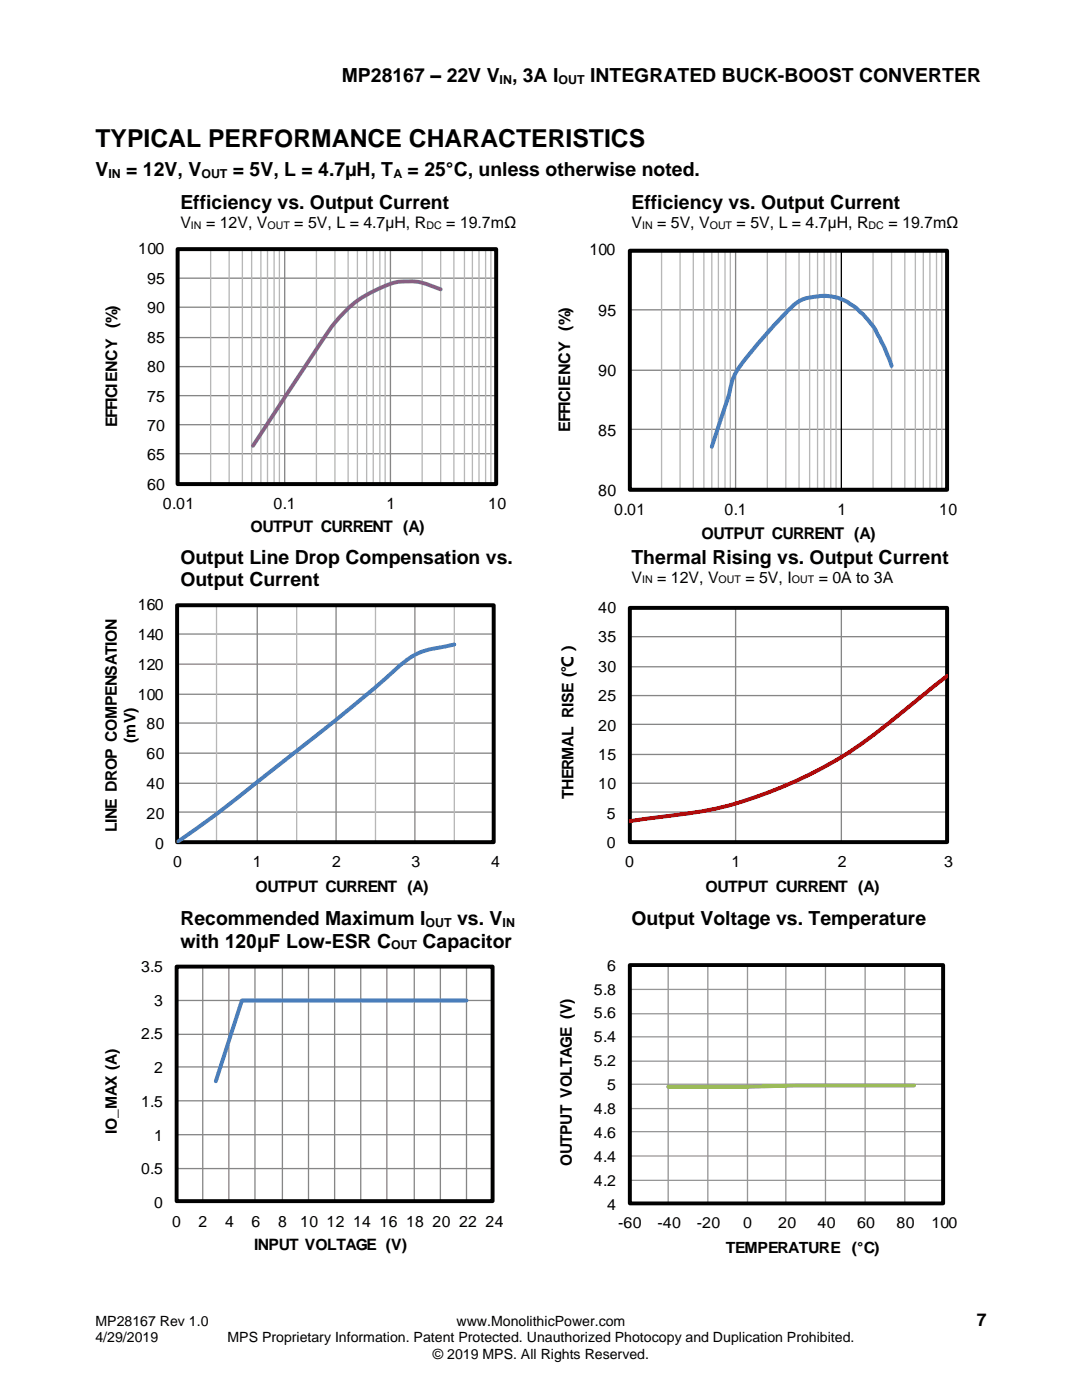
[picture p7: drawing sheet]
<svg xmlns="http://www.w3.org/2000/svg" width="216mm" height="279mm" viewBox="0 0 216 279" stroke-linecap="round" stroke-linejoin="round" font-family="sans-serif">
<g fill="none" stroke="#868686" stroke-width=".26">
<path d="M35.4 55.5h63.6M56.8 49.7v46.9M77.9 49.7v46.9M35.4 61.3h63.6M35.4 67.4h63.6M35.4 73.2h63.6M35.4 79h63.6M35.4 84.8h63.6M35.4 90.6h63.6M35.4 96.6v-46.9h63.6v46.9M35.3 120.8h63.2v47.3M35.3 126.5h63.2"/>
<path d="M35.3 132.5h63.2M35.3 138.6h63.2M51.3 120.8v47.3M67.1 120.8v47.3M82.8 120.8v47.3M125.7 121.3h63.3v46.8M125.7 127.1h63.3M125.7 133.1h63.3M125.7 138.8h63.3M146.8 121.3v46.8M167.9 121.3v46.8M35.3 144.3h63.2"/>
<path d="M35.3 150.3h63.2M35.3 156.3h63.2M125.7 144.6h63.3M125.7 150.6h63.3M125.7 156.3h63.3M35.3 162.1h63.2M125.7 162.1h63.3M35.2 192.9h63.1v46.8M35.2 199.7h63.1M40.5 192.9v46.8M45.7 192.9v46.8M50.9 192.9v46.8"/>
<path d="M56.3 192.9v46.8M61.6 192.9v46.8M66.8 192.9v46.8M72 192.9v46.8M77.2 192.9v46.8M82.7 192.9v46.8M87.9 192.9v46.8M93.1 192.9v46.8M35.2 206.4h63.1M35.2 212.9h63.1M35.2 219.7h63.1M35.2 226.5h63.1"/>
<path d="M35.2 233.2h63.1"/>
</g>
<g fill="none" stroke="#b7b7b7" stroke-width=".26">
<path d="M42 49.7v46.9M45.7 49.7v46.9M48.4 49.7v46.9M50.2 49.7v46.9M52.1 49.7v46.9M53.4 49.7v46.9M54.7 49.7v46.9M55.8 49.7v46.9M63.1 49.7v46.9M66.8 49.7v46.9M69.5 49.7v46.9M71.3 49.7v46.9"/>
<path d="M73.2 49.7v46.9M74.5 49.7v46.9M75.8 49.7v46.9M76.9 49.7v46.9M84.2 49.7v46.9M87.9 49.7v46.9M90.6 49.7v46.9M92.7 49.7v46.9M94.3 49.7v46.9M95.6 49.7v46.9M96.9 49.7v46.9M98 49.7v46.9"/>
<path d="M43.2 120.8v47.3M59.2 120.8v47.3M74.9 120.8v47.3M90.7 120.8v47.3"/>
</g>
<path d="M35.4 49.7h63.6v46.9h-63.6zM35.3 120.8h63.2v47.3h-63.2zM125.7 121.3h63.3v46.8h-63.3z" fill="none" stroke="#000" stroke-width=".79" stroke-linecap="butt"/>
<path d="M35.4 49.7v46.9h63.6M35.3 120.8v47.3h63.2M125.7 121.3v46.8h63.3M35.2 192.9v46.8h63.1M125.7 192.6v47.6h62.5" fill="none" stroke="#000" stroke-width=".26"/>
<path d="M87.9 57.7l-.6-.2a13.3 13.3 0 0 0-13 .7 25.4 25.4 0 0 0-10 9.7l-13.8 21.1" fill="none" stroke="#7d60a0" stroke-width=".79"/>
<path d="M146.8 50v47.7M125.7 61.8h63.3M125.7 73.9h63.3M125.7 85.7h63.3M125.7 97.7v-47.7h63.3v47.7" fill="none" stroke="#868686" stroke-width=".27"/>
<g fill="none" stroke="#b7b7b7" stroke-width=".27">
<path d="M132 50v47.7M135.7 50v47.7M138.3 50v47.7M140.4 50v47.7M142 50v47.7M143.3 50v47.7M144.7 50v47.7M145.7 50v47.7M153.1 50v47.7M156.8 50v47.7M159.4 50v47.7M161.6 50v47.7"/>
<path d="M163.1 50v47.7M164.5 50v47.7M165.8 50v47.7M166.8 50v47.7M174.2 50v47.7M177.9 50v47.7M180.5 50v47.7M182.7 50v47.7M184.2 50v47.7M185.6 50v47.7M186.9 50v47.7M187.9 50v47.7"/>
</g>
<path d="M125.7 50h63.3v47.7h-63.3z" fill="none" stroke="#000" stroke-width=".8" stroke-linecap="butt"/>
<path d="M167.9 50v47.7M125.7 97.7h63.3" fill="none" stroke="#000" stroke-width=".27"/>
<path d="M177.9 73l-1.3-3.3-.8-1.7a16.8 16.8 0 0 0-7.8-8.2 10.2 10.2 0 0 0-6.2-.5 7.2 7.2 0 0 0-4.8 2.9l-3.7 4a60.4 60.4 0 0 0-6.7 8.7l-.6 1.3-.8 3.4-3.2 9.6" fill="none" stroke="#4a7ebb" stroke-width=".8"/>
<path d="M90.7 128.6l-.9 .2a21 21 0 0 0-7.8 2.4l-2.4 1.8-4 3.6-7.9 6.5-16.6 13.1a205.7 205.7 0 0 1-15.8 11.9" fill="none" stroke="#4a7ebb" stroke-width=".79"/>
<path d="M189 134.9l-9.2 7.5a85.9 85.9 0 0 1-39 19.4l-15.1 2.1" fill="none" stroke="#f00" stroke-width=".79"/>
<path d="M35.2 192.9h63.1v46.8h-63.1zM125.7 192.6h62.5v47.6h-62.5z" fill="none" stroke="#000" stroke-width=".78" stroke-linecap="butt"/>
<path d="M93.1 199.7h-44.8l-5.2 16.1" fill="none" stroke="#4a7ebb" stroke-width=".78"/>
<g fill="none" stroke="#969696" stroke-width=".26">
<path d="M125.7 192.6h62.5v47.6h-62.5M125.7 197.5h62.5M133.3 192.6v47.6M141.2 192.6v47.6M149.2 192.6v47.6M156.8 192.6v47.6M164.7 192.6v47.6M172.6 192.6v47.6M180.5 192.6v47.6M125.7 202.3h62.5M125.7 206.9h62.5M125.7 211.8h62.5"/>
<path d="M125.7 216.4h62.5M125.7 221.2h62.5M125.7 225.8h62.5M125.7 230.7h62.5M125.7 235.6h62.5"/>
</g>
<path d="M182.4 216.6h-23.5l-9.7 .3h-15.9" fill="none" stroke="#98b954" stroke-width=".78"/>
<text font-size="4.9" x="19" y="29.4">TYPICAL PERFORMANCE CHARACTERISTICS</text>
<g font-size="3.9">
<text x="68.2" y="16.3">MP28167 – 22V V , 3A I</text>
<text x="117.7" y="16.3">INTEGRATED BUCK-BOOST CONVERTER</text>
<text x="19" y="35.2">V</text>
<text x="25.2" y="35.2">= 12V, V</text>
<text x="46.5" y="35.2">= 5V, L = 4.7µH, T</text>
<text x="81.3" y="35.2">= 25°C, unless otherwise noted.</text>
<text x="36" y="41.8">Efficiency vs. Output Current</text>
<text x="126" y="41.8">Efficiency vs. Output Current</text>
<text x="36" y="112.5">Output Line Drop Compensation vs.</text>
<text x="126" y="112.5">Thermal Rising vs. Output Current</text>
<text x="36" y="117">Output Current</text>
<text x="36" y="184.7">Recommended Maximum I</text>
<text x="91.2" y="184.7">vs. V</text>
<text x="126" y="184.7">Output Voltage vs. Temperature</text>
<text x="36" y="189.1">with 120μF Low-ESR C</text>
<text x="84.3" y="189.1">Capacitor</text>
</g>
<text font-size="3.5" x="194.9" y="264.5">7</text>
<g font-size="3.2">
<text x="36" y="45.5">V</text>
<text x="41.1" y="45.5">= 12V, V</text>
<text x="58.7" y="45.5">= 5V, L = 4.7µH, R</text>
<text x="89" y="45.5">= 19.7mΩ</text>
<text x="126" y="45.5">V</text>
<text x="131.1" y="45.5">= 5V, V</text>
<text x="147" y="45.5">= 5V, L = 4.7µH, R</text>
<text x="177.3" y="45.5">= 19.7mΩ</text>
<text x="27.6" y="50.8">100</text>
<text x="117.6" y="51">100</text>
<text x="29.3" y="56.6">95</text>
<text x="29.3" y="62.5">90</text>
<text x="119.4" y="63">95</text>
<text x="29.3" y="68.4">85</text>
<text x="29.3" y="74.3">80</text>
<text x="119.4" y="75">90</text>
<text x="29.3" y="80.1">75</text>
<text x="23.4" y="85.3" transform="rotate(-90 23.4 85.3)">EFFICIENCY (%)</text>
<text x="29.3" y="86">70</text>
<text x="113.7" y="86.2" transform="rotate(-90 113.7 86.2)">EFFICIENCY (%)</text>
<text x="119.4" y="87">85</text>
<text x="29.3" y="91.9">65</text>
<text x="29.3" y="97.8">60</text>
<text x="32.5" y="101.5">0.01</text>
<text x="54.6" y="101.5">0.1</text>
<text x="77.1" y="101.5">1</text>
<text x="97.4" y="101.5">10</text>
<text x="119.4" y="99">80</text>
<text x="50" y="106.1">OUTPUT CURRENT (A)</text>
<text x="122.5" y="102.8">0.01</text>
<text x="140" y="107.5">OUTPUT CURRENT (A)</text>
<text x="144.6" y="102.8">0.1</text>
<text x="167.1" y="102.8">1</text>
<text x="187.4" y="102.8">10</text>
<text x="126" y="116.3">V</text>
<text x="131.1" y="116.3">= 12V, V</text>
<text x="148.7" y="116.3">= 5V, I</text>
<text x="163.4" y="116.3">= 0A to 3A</text>
<text x="27.5" y="121.8">160</text>
<text x="119.3" y="122.3">40</text>
<text x="27.5" y="127.7">140</text>
<text x="119.3" y="128.2">35</text>
<text x="119.3" y="134.1">30</text>
<text x="119.3" y="139.9">25</text>
<text x="27" y="148.2" transform="rotate(-90 27 148.2)">(mV)</text>
<text x="29.2" y="145.6">80</text>
<text x="119.3" y="145.8">20</text>
<text x="29.2" y="151.5">60</text>
<text x="119.3" y="151.7">15</text>
<text x="114.5" y="159.5" transform="rotate(-90 114.5 159.5)">THERMAL RISE (℃）</text>
<text x="23.3" y="166.1" transform="rotate(-90 23.3 166.1)">LINE DROP COMPENSATION</text>
<text x="31" y="169.3">0</text>
<text x="124.7" y="173">0</text>
<text x="145.9" y="173">1</text>
<text x="167.2" y="173">2</text>
<text x="188.4" y="173">3</text>
<text x="51" y="178">OUTPUT CURRENT (A)</text>
<text x="114.1" y="232.7" transform="rotate(-90 114.1 232.7)">OUTPUT VOLTAGE (V)</text>
</g>
<g font-size="3.1">
<text x="27.5" y="133.7">120</text>
<text x="27.5" y="139.6">100</text>
<text x="29.2" y="157.5">40</text>
<text x="119.3" y="157.5">10</text>
<text x="29.2" y="163.4">20</text>
<text x="121.1" y="163.4">5</text>
<text x="34.6" y="173.1">0</text>
<text x="50.4" y="173.1">1</text>
<text x="66.3" y="173.1">2</text>
<text x="82.1" y="173.1">3</text>
<text x="98" y="173.1">4</text>
<text x="121.1" y="169.3">0</text>
<text x="140.8" y="178">OUTPUT CURRENT (A)</text>
<text x="28.2" y="194">3.5</text>
<text x="121.1" y="193.7">6</text>
<text x="30.8" y="200.7">3</text>
<text x="118.5" y="203.3">5.6</text>
<text x="118.5" y="198.5">5.8</text>
<text x="28.2" y="207.5">2.5</text>
<text x="118.5" y="208">5.4</text>
<text x="30.8" y="214.2">2</text>
<text x="118.5" y="212.8">5.2</text>
<text x="28.2" y="220.9">1.5</text>
<text x="121.1" y="217.6">5</text>
<text x="23.3" y="226.3" transform="rotate(-90 23.3 226.3)">IO_MAX (A)</text>
<text x="30.8" y="227.6">1</text>
<text x="118.5" y="227.1">4.6</text>
<text x="118.5" y="222.4">4.8</text>
<text x="118.5" y="231.9">4.4</text>
<text x="28.2" y="234.3">0.5</text>
<text x="118.5" y="236.7">4.2</text>
<text x="30.8" y="241.1">0</text>
<text x="34.3" y="244.8">0</text>
<text x="39.6" y="244.8">2</text>
<text x="44.9" y="244.8">4</text>
<text x="50.2" y="244.8">6</text>
<text x="55.5" y="244.8">8</text>
<text x="59.9" y="244.8">10</text>
<text x="65.2" y="244.8">12</text>
<text x="70.5" y="244.8">14</text>
<text x="75.8" y="244.8">16</text>
<text x="81" y="244.8">18</text>
<text x="86.3" y="244.8">20</text>
<text x="91.6" y="244.8">22</text>
<text x="96.9" y="244.8">24</text>
<text x="121.1" y="241.4">4</text>
<text x="123.3" y="245.1">-60</text>
<text x="131.2" y="245.1">-40</text>
<text x="139.1" y="245.1">-20</text>
<text x="148.3" y="245.1">0</text>
<text x="155.3" y="245.1">20</text>
<text x="163.1" y="245.1">40</text>
<text x="171" y="245.1">60</text>
<text x="178.9" y="245.1">80</text>
<text x="185.8" y="245.1">100</text>
<text x="50.7" y="249.5">INPUT VOLTAGE (V)</text>
<text x="144.8" y="250.1">TEMPERATURE (°C)</text>
</g>
<g font-size="2.8">
<text x="19" y="264.5">MP28167 Rev 1.0</text>
<text x="19" y="267.9">4/29/2019</text>
<text x="45.4" y="267.9">MPS Proprietary Information. Patent Protected. Unauthorized Photocopy and Duplication Prohibited.</text>
<text x="91.1" y="264.5">www.MonolithicPower.com</text>
<text x="86.4" y="271.2">© 2019 MPS. All Rights Reserved.</text>
</g>
<g font-size="2.5">
<text x="99.7" y="16.7">IN</text>
<text x="111.4" y="16.7">OUT</text>
<text x="21.6" y="35.5">IN</text>
<text x="40.2" y="35.5">OUT</text>
<text x="78.5" y="35.5">A</text>
<text x="84.9" y="185">OUT</text>
<text x="100.3" y="185">IN</text>
<text x="78" y="189.5">OUT</text>
</g>
<g font-size="2.1">
<text x="38.1" y="45.7">IN</text>
<text x="53.4" y="45.7">OUT</text>
<text x="85.1" y="45.7">DC</text>
<text x="128.1" y="45.7">IN</text>
<text x="141.6" y="45.7">OUT</text>
<text x="173.3" y="45.7">DC</text>
<text x="128.1" y="116.4">IN</text>
<text x="143.4" y="116.4">OUT</text>
<text x="158" y="116.4">OUT</text>
</g>
</svg>
